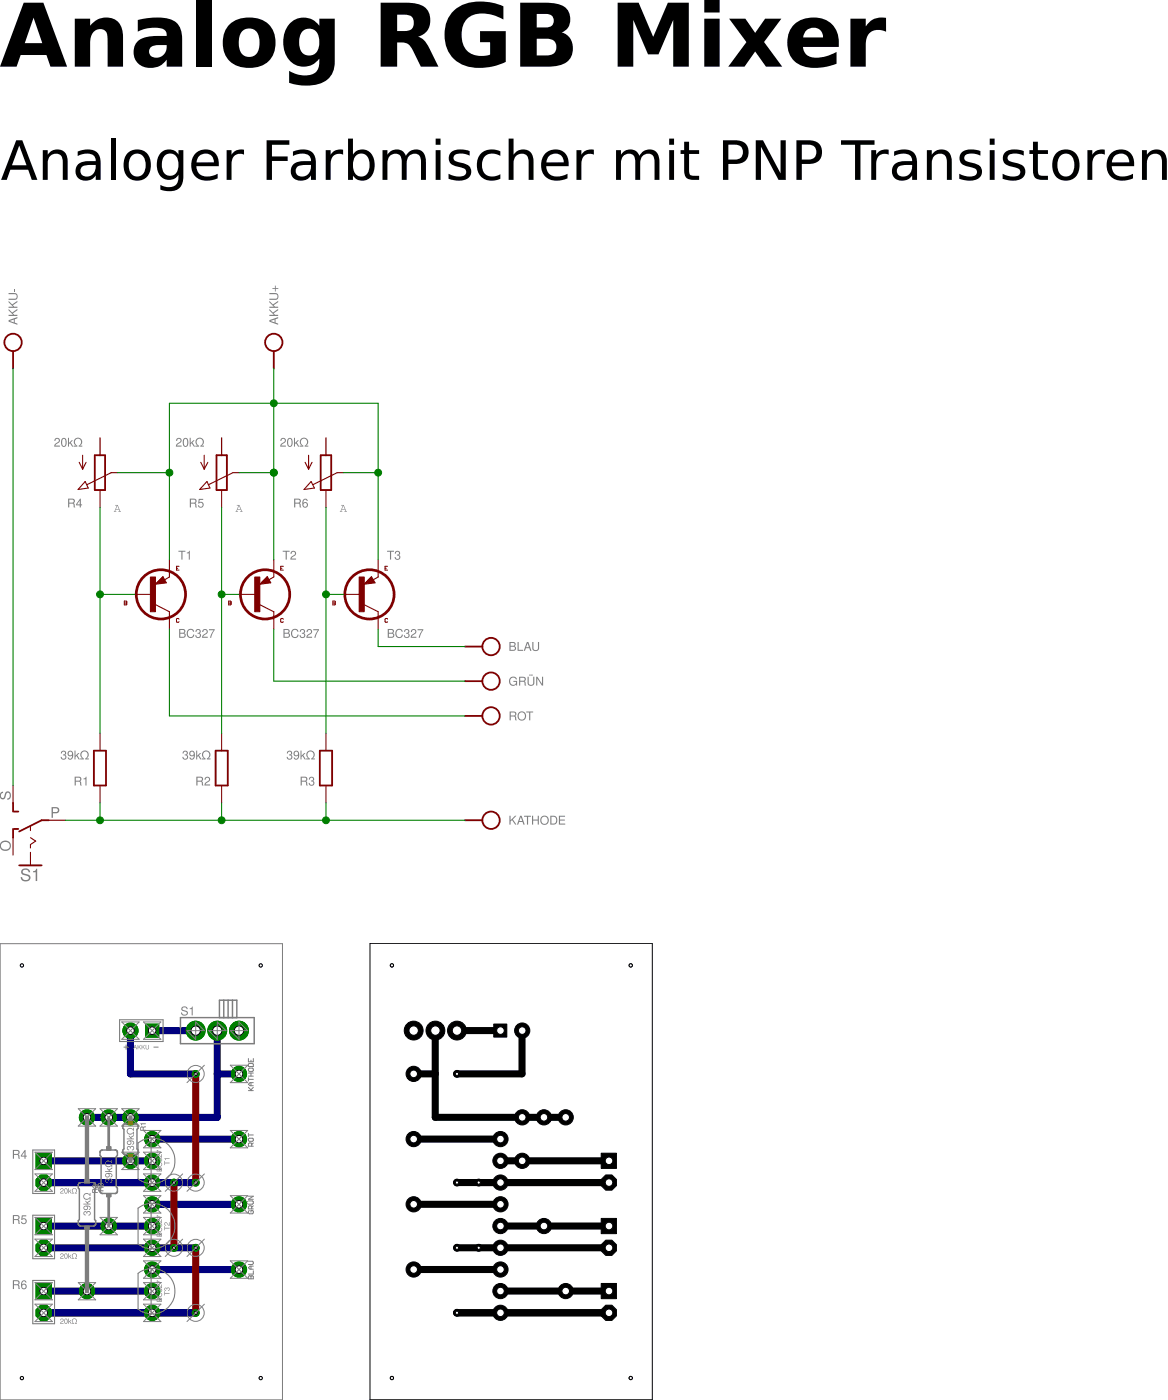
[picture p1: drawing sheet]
<?xml version="1.0" encoding="utf-8"?>
<!DOCTYPE eagle SYSTEM "eagle.dtd">
<eagle version="7.2.0">
<drawing>
<settings>
<setting alwaysvectorfont="no"/>
<setting verticaltext="up"/>
</settings>
<grid distance="0.05" unitdist="inch" unit="inch" style="lines" multiple="2" display="yes" altdistance="4" altunitdist="inch" altunit="inch"/>
<schematic xreflabel="%F%N/%S" xrefpart="/%S.%C%R">
<libraries>
<library name="t">
<symbols>
<symbol name="PNP">
<wire x1="2.0861" y1="1.6779" x2="1.5781" y2="2.5941" width="0.1524" layer="94"/>
<wire x1="1.5781" y1="2.5941" x2="0.5159" y2="1.478" width="0.1524" layer="94"/>
<wire x1="0.5159" y1="1.478" x2="2.0861" y2="1.6779" width="0.1524" layer="94"/>
<wire x1="2.54" y1="2.54" x2="1.808" y2="2.1239" width="0.1524" layer="94"/>
<wire x1="2.54" y1="-2.54" x2="0.508" y2="-1.524" width="0.1524" layer="94"/>
<wire x1="1.905" y1="1.778" x2="1.524" y2="2.413" width="0.254" layer="94"/>
<wire x1="1.524" y1="2.413" x2="0.762" y2="1.651" width="0.254" layer="94"/>
<wire x1="0.762" y1="1.651" x2="1.778" y2="1.778" width="0.254" layer="94"/>
<wire x1="1.778" y1="1.778" x2="1.524" y2="2.159" width="0.254" layer="94"/>
<wire x1="1.524" y1="2.159" x2="1.143" y2="1.905" width="0.254" layer="94"/>
<wire x1="1.143" y1="1.905" x2="1.524" y2="1.905" width="0.254" layer="94"/>
<text x="3.81" y="5.08" size="1.27" layer="95" ratio="10">&gt;NAME</text>
<text x="3.81" y="-5.08" size="1.27" layer="96" ratio="10" align="top-left">&gt;VALUE</text>
<rectangle x1="-0.254" y1="-2.54" x2="0.508" y2="2.54" layer="94"/>
<pin name="B" x="-2.54" y="0" visible="off" length="short" direction="pas"/>
<pin name="E" x="2.54" y="5.08" visible="off" length="short" direction="pas" rot="R270"/>
<pin name="C" x="2.54" y="-5.08" visible="off" length="short" direction="pas" rot="R90"/>
<circle x="1.27" y="0" radius="3.5921" width="0.381" layer="94"/>
<text x="3.81" y="-3.81" size="0.6096" layer="94" font="vector" align="center">C</text>
<text x="3.81" y="3.81" size="0.6096" layer="94" font="vector" align="center">E</text>
<text x="-3.81" y="-1.27" size="0.6096" layer="94" font="vector" align="center">B</text>
</symbol>
</symbols>
<devicesets>
<deviceset name="BC327">
<gates>
<gate name="1" symbol="PNP" x="-2.54" y="0"/>
</gates>
<devices>
<device name="" package="TO92">
<connects>
<connect gate="1" pin="B" pad="2"/>
<connect gate="1" pin="C" pad="1"/>
<connect gate="1" pin="E" pad="3"/>
</connects>
<technologies>
<technology name=""/>
</technologies>
</device>
</devices>
</deviceset>
</devicesets>
</library>
<library name="r">
<symbols>
<symbol name="R">
<pin name="2" x="0" y="5.08" visible="off" length="short" direction="pas" swaplevel="1" rot="R270"/>
<pin name="1" x="0" y="-5.08" visible="off" length="short" direction="pas" swaplevel="1" rot="R90"/>
<wire x1="0.889" y1="-2.54" x2="0.889" y2="2.54" width="0.254" layer="94"/>
<wire x1="-0.889" y1="2.54" x2="-0.889" y2="-2.54" width="0.254" layer="94"/>
<wire x1="0.889" y1="2.54" x2="-0.889" y2="2.54" width="0.254" layer="94"/>
<wire x1="0.889" y1="-2.54" x2="-0.889" y2="-2.54" width="0.254" layer="94"/>
<text x="-1.5875" y="1.27" size="1.27" layer="95" align="bottom-right">&gt;NAME</text>
<text x="-1.5875" y="-1.27" size="1.27" layer="96" align="top-right">&gt;VALUE</text>
</symbol>
<symbol name="POT2A">
<wire x1="-0.762" y1="2.54" x2="-0.762" y2="-2.54" width="0.254" layer="94"/>
<wire x1="0.762" y1="-2.54" x2="0.762" y2="2.54" width="0.254" layer="94"/>
<wire x1="2.54" y1="0" x2="1.651" y2="0" width="0.1524" layer="94"/>
<wire x1="0.762" y1="2.54" x2="-0.762" y2="2.54" width="0.254" layer="94"/>
<wire x1="-0.762" y1="-2.54" x2="0" y2="-2.54" width="0.254" layer="94"/>
<wire x1="0" y1="-2.54" x2="0.762" y2="-2.54" width="0.254" layer="94"/>
<wire x1="-2.54" y1="-2.54" x2="-2.54" y2="-0.508" width="0.1524" layer="94"/>
<wire x1="-2.54" y1="-0.508" x2="-3.048" y2="-1.524" width="0.1524" layer="94"/>
<wire x1="-2.54" y1="-0.508" x2="-2.032" y2="-1.524" width="0.1524" layer="94"/>
<text x="-2.54" y="3.81" size="1.27" layer="95" align="bottom-right">&gt;NAME</text>
<text x="-2.54" y="-3.81" size="1.27" layer="96" align="top-right">&gt;VALUE</text>
<pin name="A" x="0" y="5.08" visible="off" length="short" direction="pas" swaplevel="1" rot="R270"/>
<pin name="S" x="2.54" y="0" visible="off" length="point" direction="pas" rot="R180"/>
<wire x1="1.651" y1="0" x2="-1.8796" y2="1.7526" width="0.1524" layer="94"/>
<wire x1="-2.1597" y1="1.2939" x2="-3.1989" y2="2.4495" width="0.1524" layer="94"/>
<wire x1="-3.1989" y1="2.4495" x2="-1.7018" y2="2.2352" width="0.1524" layer="94"/>
<wire x1="-2.1597" y1="1.2939" x2="-1.7018" y2="2.2352" width="0.1524" layer="94"/>
<text x="2.54" y="5.08" size="1.27" layer="97" font="fixed" align="center">A</text>
<wire x1="0" y1="-2.54" x2="0" y2="-5.08" width="0.1778" layer="94"/>
</symbol>
</symbols>
<devicesets>
<deviceset name="R" prefix="R" uservalue="yes">
<gates>
<gate name="1" symbol="R" x="0" y="0"/>
</gates>
<devices>
<device name="0204/5" package="0204/5">
<connects>
<connect gate="1" pin="1" pad="2"/>
<connect gate="1" pin="2" pad="1"/>
</connects>
<technologies>
<technology name=""/>
</technologies>
</device>
<device name="0204/7" package="0204/7">
<connects>
<connect gate="1" pin="1" pad="2"/>
<connect gate="1" pin="2" pad="1"/>
</connects>
<technologies>
<technology name=""/>
</technologies>
</device>
<device name="0204V" package="0204V">
<connects>
<connect gate="1" pin="1" pad="2"/>
<connect gate="1" pin="2" pad="1"/>
</connects>
<technologies>
<technology name=""/>
</technologies>
</device>
<device name="0207/10" package="0207/10">
<connects>
<connect gate="1" pin="1" pad="2"/>
<connect gate="1" pin="2" pad="1"/>
</connects>
<technologies>
<technology name=""/>
</technologies>
</device>
<device name="0207/12" package="0207/12">
<connects>
<connect gate="1" pin="1" pad="2"/>
<connect gate="1" pin="2" pad="1"/>
</connects>
<technologies>
<technology name=""/>
</technologies>
</device>
<device name="0207/15" package="0207/15">
<connects>
<connect gate="1" pin="1" pad="2"/>
<connect gate="1" pin="2" pad="1"/>
</connects>
<technologies>
<technology name=""/>
</technologies>
</device>
<device name="0207/2V" package="0207/2V">
<connects>
<connect gate="1" pin="1" pad="2"/>
<connect gate="1" pin="2" pad="1"/>
</connects>
<technologies>
<technology name=""/>
</technologies>
</device>
<device name="0207/5V" package="0207/5V">
<connects>
<connect gate="1" pin="1" pad="2"/>
<connect gate="1" pin="2" pad="1"/>
</connects>
<technologies>
<technology name=""/>
</technologies>
</device>
<device name="0207/7" package="0207/7">
<connects>
<connect gate="1" pin="1" pad="2"/>
<connect gate="1" pin="2" pad="1"/>
</connects>
<technologies>
<technology name=""/>
</technologies>
</device>
<device name="0204/10" package="0204/10">
<connects>
<connect gate="1" pin="1" pad="2"/>
<connect gate="1" pin="2" pad="1"/>
</connects>
<technologies>
<technology name=""/>
</technologies>
</device>
<device name="0204/12" package="0204/12">
<connects>
<connect gate="1" pin="1" pad="2"/>
<connect gate="1" pin="2" pad="1"/>
</connects>
<technologies>
<technology name=""/>
</technologies>
</device>
<device name="0204/15" package="0204/15">
<connects>
<connect gate="1" pin="1" pad="2"/>
<connect gate="1" pin="2" pad="1"/>
</connects>
<technologies>
<technology name=""/>
</technologies>
</device>
<device name="0204/2V" package="0204/2V">
<connects>
<connect gate="1" pin="1" pad="2"/>
<connect gate="1" pin="2" pad="1"/>
</connects>
<technologies>
<technology name=""/>
</technologies>
</device>
<device name="0202/2V" package="0202/2V">
<connects>
<connect gate="1" pin="1" pad="2"/>
<connect gate="1" pin="2" pad="1"/>
</connects>
<technologies>
<technology name=""/>
</technologies>
</device>
<device name="0202/5" package="0202/5">
<connects>
<connect gate="1" pin="1" pad="2"/>
<connect gate="1" pin="2" pad="1"/>
</connects>
<technologies>
<technology name=""/>
</technologies>
</device>
<device name="0202/7" package="0202/7">
<connects>
<connect gate="1" pin="1" pad="2"/>
<connect gate="1" pin="2" pad="1"/>
</connects>
<technologies>
<technology name=""/>
</technologies>
</device>
<device name="0202/10" package="0202/10">
<connects>
<connect gate="1" pin="1" pad="2"/>
<connect gate="1" pin="2" pad="1"/>
</connects>
<technologies>
<technology name=""/>
</technologies>
</device>
<device name="0202V" package="0202V">
<connects>
<connect gate="1" pin="1" pad="2"/>
<connect gate="1" pin="2" pad="1"/>
</connects>
<technologies>
<technology name=""/>
</technologies>
</device>
<device name="0202/12" package="0202/12">
<connects>
<connect gate="1" pin="1" pad="2"/>
<connect gate="1" pin="2" pad="1"/>
</connects>
<technologies>
<technology name=""/>
</technologies>
</device>
<device name="0202/15" package="0202/15">
<connects>
<connect gate="1" pin="1" pad="2"/>
<connect gate="1" pin="2" pad="1"/>
</connects>
<technologies>
<technology name=""/>
</technologies>
</device>
<device name="0202/7-V" package="0202/7-V">
<connects>
<connect gate="1" pin="1" pad="2"/>
<connect gate="1" pin="2" pad="1"/>
</connects>
<technologies>
<technology name=""/>
</technologies>
</device>
<device name="0202/5-V" package="0202/5-V">
<connects>
<connect gate="1" pin="1" pad="2"/>
<connect gate="1" pin="2" pad="1"/>
</connects>
<technologies>
<technology name=""/>
</technologies>
</device>
<device name="0202/10-V" package="0202/10-V">
<connects>
<connect gate="1" pin="1" pad="2"/>
<connect gate="1" pin="2" pad="1"/>
</connects>
<technologies>
<technology name=""/>
</technologies>
</device>
<device name="0204/7-V" package="0204/7-V">
<connects>
<connect gate="1" pin="1" pad="2"/>
<connect gate="1" pin="2" pad="1"/>
</connects>
<technologies>
<technology name=""/>
</technologies>
</device>
<device name="0204/10-V" package="0204/10-V">
<connects>
<connect gate="1" pin="1" pad="2"/>
<connect gate="1" pin="2" pad="1"/>
</connects>
<technologies>
<technology name=""/>
</technologies>
</device>
<device name="0204/12-V" package="0204/12-V">
<connects>
<connect gate="1" pin="1" pad="2"/>
<connect gate="1" pin="2" pad="1"/>
</connects>
<technologies>
<technology name=""/>
</technologies>
</device>
<device name="0204/15-V" package="0204/15-V">
<connects>
<connect gate="1" pin="1" pad="2"/>
<connect gate="1" pin="2" pad="1"/>
</connects>
<technologies>
<technology name=""/>
</technologies>
</device>
<device name="0204/2" package="0204/2">
<connects>
<connect gate="1" pin="1" pad="2"/>
<connect gate="1" pin="2" pad="1"/>
</connects>
<technologies>
<technology name=""/>
</technologies>
</device>
<device name="0202/12-V" package="0202/12-V">
<connects>
<connect gate="1" pin="1" pad="2"/>
<connect gate="1" pin="2" pad="1"/>
</connects>
<technologies>
<technology name=""/>
</technologies>
</device>
<device name="0202/2" package="0202/2">
<connects>
<connect gate="1" pin="1" pad="2"/>
<connect gate="1" pin="2" pad="1"/>
</connects>
<technologies>
<technology name=""/>
</technologies>
</device>
<device name="0204/2.54" package="0204/2.54">
<connects>
<connect gate="1" pin="1" pad="2"/>
<connect gate="1" pin="2" pad="1"/>
</connects>
<technologies>
<technology name=""/>
</technologies>
</device>
<device name="0204/2V-A" package="0204/2V">
<connects>
<connect gate="1" pin="1" pad="1"/>
<connect gate="1" pin="2" pad="2"/>
</connects>
<technologies>
<technology name=""/>
</technologies>
</device>
<device name="0204/18-V" package="0204/18-V">
<connects>
<connect gate="1" pin="1" pad="1"/>
<connect gate="1" pin="2" pad="2"/>
</connects>
<technologies>
<technology name=""/>
</technologies>
</device>
<device name="0204/20-V" package="0204/20-V">
<connects>
<connect gate="1" pin="1" pad="1"/>
<connect gate="1" pin="2" pad="2"/>
</connects>
<technologies>
<technology name=""/>
</technologies>
</device>
</devices>
</deviceset>
<deviceset name="POT2A" uservalue="yes">
<gates>
<gate name="G$1" symbol="POT2A" x="0" y="0"/>
</gates>
<devices>
<device name="-2P" package="CONN-2P">
<connects>
<connect gate="G$1" pin="A" pad="1"/>
<connect gate="G$1" pin="S" pad="2"/>
</connects>
<technologies>
<technology name=""/>
</technologies>
</device>
</devices>
</deviceset>
</devicesets>
</library>
<library name="pad">
<symbols>
<symbol name="HPORT">
<pin name="P$1" x="0" y="0" visible="off" length="point" direction="pas" rot="R180"/>
<wire x1="0" y1="0" x2="-2.54" y2="0" width="0.254" layer="94"/>
<circle x="-3.81" y="0" radius="1.27" width="0.254" layer="94"/>
<text x="-6.35" y="0" size="1.27" layer="95" align="center-right">&gt;NAME</text>
</symbol>
</symbols>
<devicesets>
<deviceset name="HPORT" prefix="J">
<gates>
<gate name="1" symbol="HPORT" x="0" y="0"/>
</gates>
<devices>
<device name="" package="SPAD">
<connects>
<connect gate="1" pin="P$1" pad="1"/>
</connects>
<technologies>
<technology name=""/>
</technologies>
</device>
</devices>
</deviceset>
<deviceset name="SPAD+-" prefix="J">
<gates>
<gate name="-" symbol="HPORT" x="0" y="-2.54"/>
<gate name="+" symbol="HPORT" x="0" y="2.54"/>
</gates>
<devices>
<device name="+-" package="SPAD+-">
<connects>
<connect gate="+" pin="P$1" pad="2"/>
<connect gate="-" pin="P$1" pad="1"/>
</connects>
<technologies>
<technology name=""/>
</technologies>
</device>
<device name="-+" package="SPAD-+">
<connects>
<connect gate="+" pin="P$1" pad="2"/>
<connect gate="-" pin="P$1" pad="1"/>
</connects>
<technologies>
<technology name=""/>
</technologies>
</device>
</devices>
</deviceset>
</devicesets>
</library>
<library name="sw">
<symbols>
<symbol name="SW-1P2T">
<pin name="P" x="0" y="-5.08" visible="pad" length="short" direction="pas" swaplevel="1" rot="R90"/>
<pin name="S" x="5.08" y="2.54" visible="pad" length="short" direction="pas" swaplevel="1" rot="R180"/>
<pin name="O" x="-5.08" y="2.54" visible="pad" length="short" direction="pas" swaplevel="1"/>
<wire x1="-6.604" y1="1.651" x2="-6.604" y2="0" width="0.254" layer="94"/>
<wire x1="-6.604" y1="0" x2="-4.699" y2="0" width="0.1524" layer="94"/>
<wire x1="-6.604" y1="0" x2="-6.604" y2="-1.651" width="0.254" layer="94"/>
<wire x1="-4.064" y1="0" x2="-3.556" y2="0" width="0.1524" layer="94"/>
<wire x1="0" y1="-2.667" x2="0" y2="-1.651" width="0.254" layer="94"/>
<wire x1="0" y1="-1.651" x2="-1.651" y2="1.651" width="0.254" layer="94"/>
<wire x1="1.27" y1="1.778" x2="1.27" y2="2.413" width="0.254" layer="94"/>
<wire x1="-1.27" y1="1.778" x2="-1.27" y2="2.413" width="0.254" layer="94"/>
<wire x1="-3.556" y1="0" x2="-3.048" y2="-0.762" width="0.1524" layer="94"/>
<wire x1="-3.048" y1="-0.762" x2="-2.54" y2="0" width="0.1524" layer="94"/>
<text x="-7.112" y="0" size="1.778" layer="95" rot="R90" align="bottom-center">&gt;NAME</text>
<wire x1="-1.524" y1="0" x2="-0.889" y2="0" width="0.1524" layer="94"/>
<wire x1="-2.54" y1="2.54" x2="-1.27" y2="2.54" width="0.254" layer="94"/>
<wire x1="1.27" y1="2.54" x2="2.54" y2="2.54" width="0.254" layer="94"/>
</symbol>
</symbols>
<devicesets>
<deviceset name="SL-SW-1P-2T" prefix="SW">
<gates>
<gate name="1" symbol="SW-1P2T" x="0" y="0"/>
</gates>
<devices>
<device name="-V" package="SLSW-1P2T-V">
<connects>
<connect gate="1" pin="O" pad="O"/>
<connect gate="1" pin="P" pad="P"/>
<connect gate="1" pin="S" pad="S"/>
</connects>
<technologies>
<technology name=""/>
</technologies>
</device>
<device name="-V-3D" package="SLSW-1P2T-3D">
<connects>
<connect gate="1" pin="O" pad="O"/>
<connect gate="1" pin="P" pad="P"/>
<connect gate="1" pin="S" pad="S"/>
</connects>
<technologies>
<technology name=""/>
</technologies>
</device>
<device name="" package="SLSW-1P2T">
<connects>
<connect gate="1" pin="O" pad="O"/>
<connect gate="1" pin="P" pad="P"/>
<connect gate="1" pin="S" pad="S"/>
</connects>
<technologies>
<technology name=""/>
</technologies>
</device>
<device name="-H" package="SLSW-1P2T-H">
<connects>
<connect gate="1" pin="O" pad="O"/>
<connect gate="1" pin="P" pad="P"/>
<connect gate="1" pin="S" pad="S"/>
</connects>
<technologies>
<technology name=""/>
</technologies>
</device>
<device name="-H5" package="SLSW-1P2T-H5">
<connects>
<connect gate="1" pin="O" pad="O"/>
<connect gate="1" pin="P" pad="P"/>
<connect gate="1" pin="S" pad="S"/>
</connects>
<technologies>
<technology name=""/>
</technologies>
</device>
<device name="-JPSW" package="JPSW-1P2T">
<connects>
<connect gate="1" pin="O" pad="O"/>
<connect gate="1" pin="P" pad="P"/>
<connect gate="1" pin="S" pad="S"/>
</connects>
<technologies>
<technology name=""/>
</technologies>
</device>
<device name="-HM" package="SLSW-1P2T-HM">
<connects>
<connect gate="1" pin="O" pad="O"/>
<connect gate="1" pin="P" pad="P"/>
<connect gate="1" pin="S" pad="S"/>
</connects>
<technologies>
<technology name=""/>
</technologies>
</device>
</devices>
</deviceset>
</devicesets>
</library>
</libraries>
<attributes>
</attributes>
<variantdefs>
</variantdefs>
<classes>
<class number="0" name="default" width="0" drill="0">
</class>
</classes>
<parts>
<part name="T1" library="t" deviceset="BC327" device=""/>
<part name="T2" library="t" deviceset="BC327" device=""/>
<part name="T3" library="t" deviceset="BC327" device=""/>
<part name="R3" library="r" deviceset="R" device="0204/20-V" value="39kΩ"/>
<part name="R2" library="r" deviceset="R" device="0204/12-V" value="39kΩ"/>
<part name="R1" library="r" deviceset="R" device="0204/5" value="39kΩ"/>
<part name="ROT" library="pad" deviceset="HPORT" device=""/>
<part name="GRÜN" library="pad" deviceset="HPORT" device=""/>
<part name="BLAU" library="pad" deviceset="HPORT" device=""/>
<part name="R4" library="r" deviceset="POT2A" device="-2P" value="20kΩ"/>
<part name="R5" library="r" deviceset="POT2A" device="-2P" value="20kΩ"/>
<part name="R6" library="r" deviceset="POT2A" device="-2P" value="20kΩ"/>
<part name="S1" library="sw" deviceset="SL-SW-1P-2T" device="-H" value="SL-SW-1P-2T-H"/>
<part name="KATHODE" library="pad" deviceset="HPORT" device=""/>
<part name="AKKU" library="pad" deviceset="SPAD+-" device="-+" value="SPAD+--+"/>
</parts>
<sheets>
<sheet>
<plain>
</plain>
<instances>
<instance part="T1" gate="1" x="63.5" y="172.72"/>
<instance part="T2" gate="1" x="78.74" y="172.72"/>
<instance part="T3" gate="1" x="93.98" y="172.72"/>
<instance part="R3" gate="1" x="88.9" y="147.32" rot="MR180"/>
<instance part="R2" gate="1" x="73.66" y="147.32" rot="MR180"/>
<instance part="R1" gate="1" x="55.88" y="147.32" rot="MR180"/>
<instance part="ROT" gate="1" x="109.22" y="154.94" rot="MR0"/>
<instance part="GRÜN" gate="1" x="109.22" y="160.02" rot="MR0"/>
<instance part="BLAU" gate="1" x="109.22" y="165.1" rot="MR0"/>
<instance part="R4" gate="G$1" x="55.88" y="190.5" rot="MR180"/>
<instance part="R5" gate="G$1" x="73.66" y="190.5" rot="MR180"/>
<instance part="R6" gate="G$1" x="88.9" y="190.5" rot="MR180"/>
<instance part="S1" gate="1" x="45.72" y="139.7" rot="R90"/>
<instance part="KATHODE" gate="1" x="109.22" y="139.7" rot="MR0"/>
<instance part="AKKU" gate="-" x="43.18" y="205.74" rot="R270"/>
<instance part="AKKU" gate="+" x="81.28" y="205.74" rot="MR270"/>
</instances>
<busses>
</busses>
<nets>
<net name="N$1" class="0">
<segment>
<pinref part="T1" gate="1" pin="B"/>
<pinref part="R1" gate="1" pin="1"/>
<wire x1="55.88" y1="152.4" x2="55.88" y2="172.72" width="0.1524" layer="91"/>
<wire x1="55.88" y1="172.72" x2="60.96" y2="172.72" width="0.1524" layer="91"/>
<pinref part="R4" gate="G$1" pin="A"/>
<wire x1="55.88" y1="172.72" x2="55.88" y2="185.42" width="0.1524" layer="91"/>
<junction x="55.88" y="172.72"/>
</segment>
</net>
<net name="N$2" class="0">
<segment>
<pinref part="R2" gate="1" pin="1"/>
<pinref part="T2" gate="1" pin="B"/>
<wire x1="73.66" y1="152.4" x2="73.66" y2="172.72" width="0.1524" layer="91"/>
<wire x1="73.66" y1="172.72" x2="76.2" y2="172.72" width="0.1524" layer="91"/>
<pinref part="R5" gate="G$1" pin="A"/>
<wire x1="73.66" y1="185.42" x2="73.66" y2="172.72" width="0.1524" layer="91"/>
<junction x="73.66" y="172.72"/>
</segment>
</net>
<net name="N$3" class="0">
<segment>
<pinref part="R3" gate="1" pin="1"/>
<pinref part="T3" gate="1" pin="B"/>
<wire x1="88.9" y1="152.4" x2="88.9" y2="172.72" width="0.1524" layer="91"/>
<wire x1="88.9" y1="172.72" x2="91.44" y2="172.72" width="0.1524" layer="91"/>
<pinref part="R6" gate="G$1" pin="A"/>
<wire x1="88.9" y1="172.72" x2="88.9" y2="185.42" width="0.1524" layer="91"/>
<junction x="88.9" y="172.72"/>
</segment>
</net>
<net name="N$7" class="0">
<segment>
<pinref part="T1" gate="1" pin="E"/>
<wire x1="66.04" y1="177.8" x2="66.04" y2="190.5" width="0.1524" layer="91"/>
<wire x1="66.04" y1="190.5" x2="66.04" y2="200.66" width="0.1524" layer="91"/>
<wire x1="66.04" y1="200.66" x2="81.28" y2="200.66" width="0.1524" layer="91"/>
<pinref part="T2" gate="1" pin="E"/>
<pinref part="T3" gate="1" pin="E"/>
<wire x1="81.28" y1="190.5" x2="81.28" y2="177.8" width="0.1524" layer="91"/>
<wire x1="96.52" y1="177.8" x2="96.52" y2="190.5" width="0.1524" layer="91"/>
<wire x1="96.52" y1="190.5" x2="96.52" y2="200.66" width="0.1524" layer="91"/>
<wire x1="96.52" y1="200.66" x2="81.28" y2="200.66" width="0.1524" layer="91"/>
<wire x1="81.28" y1="200.66" x2="81.28" y2="190.5" width="0.1524" layer="91"/>
<junction x="81.28" y="190.5"/>
<pinref part="R4" gate="G$1" pin="S"/>
<wire x1="58.42" y1="190.5" x2="66.04" y2="190.5" width="0.1524" layer="91"/>
<junction x="66.04" y="190.5"/>
<pinref part="R5" gate="G$1" pin="S"/>
<wire x1="76.2" y1="190.5" x2="81.28" y2="190.5" width="0.1524" layer="91"/>
<junction x="81.28" y="190.5"/>
<pinref part="R6" gate="G$1" pin="S"/>
<wire x1="91.44" y1="190.5" x2="96.52" y2="190.5" width="0.1524" layer="91"/>
<junction x="96.52" y="190.5"/>
<pinref part="AKKU" gate="+" pin="P$1"/>
<wire x1="81.28" y1="205.74" x2="81.28" y2="200.66" width="0.1524" layer="91"/>
<junction x="81.28" y="200.66"/>
</segment>
</net>
<net name="N$9" class="0">
<segment>
<pinref part="T1" gate="1" pin="C"/>
<wire x1="66.04" y1="167.64" x2="66.04" y2="154.94" width="0.1524" layer="91"/>
<wire x1="66.04" y1="154.94" x2="109.22" y2="154.94" width="0.1524" layer="91"/>
<pinref part="ROT" gate="1" pin="P$1"/>
</segment>
</net>
<net name="N$10" class="0">
<segment>
<pinref part="T2" gate="1" pin="C"/>
<wire x1="81.28" y1="167.64" x2="81.28" y2="160.02" width="0.1524" layer="91"/>
<wire x1="81.28" y1="160.02" x2="109.22" y2="160.02" width="0.1524" layer="91"/>
<pinref part="GRÜN" gate="1" pin="P$1"/>
</segment>
</net>
<net name="N$8" class="0">
<segment>
<pinref part="T3" gate="1" pin="C"/>
<pinref part="BLAU" gate="1" pin="P$1"/>
<wire x1="96.52" y1="167.64" x2="96.52" y2="165.1" width="0.1524" layer="91"/>
<wire x1="96.52" y1="165.1" x2="109.22" y2="165.1" width="0.1524" layer="91"/>
</segment>
</net>
<net name="N$4" class="0">
<segment>
<pinref part="R1" gate="1" pin="2"/>
<wire x1="55.88" y1="139.7" x2="73.66" y2="139.7" width="0.1524" layer="91"/>
<wire x1="73.66" y1="139.7" x2="88.9" y2="139.7" width="0.1524" layer="91"/>
<wire x1="88.9" y1="139.7" x2="109.22" y2="139.7" width="0.1524" layer="91"/>
<wire x1="55.88" y1="142.24" x2="55.88" y2="139.7" width="0.1524" layer="91"/>
<pinref part="R2" gate="1" pin="2"/>
<wire x1="73.66" y1="142.24" x2="73.66" y2="139.7" width="0.1524" layer="91"/>
<junction x="73.66" y="139.7"/>
<pinref part="R3" gate="1" pin="2"/>
<wire x1="88.9" y1="142.24" x2="88.9" y2="139.7" width="0.1524" layer="91"/>
<junction x="88.9" y="139.7"/>
<pinref part="KATHODE" gate="1" pin="P$1"/>
<pinref part="S1" gate="1" pin="P"/>
<wire x1="55.88" y1="139.7" x2="50.8" y2="139.7" width="0.1524" layer="91"/>
<junction x="55.88" y="139.7"/>
</segment>
</net>
<net name="N$5" class="0">
<segment>
<pinref part="S1" gate="1" pin="S"/>
<pinref part="AKKU" gate="-" pin="P$1"/>
<wire x1="43.18" y1="144.78" x2="43.18" y2="205.74" width="0.1524" layer="91"/>
</segment>
</net>
</nets>
</sheet>
</sheets>
</schematic>
</drawing>
</eagle>
